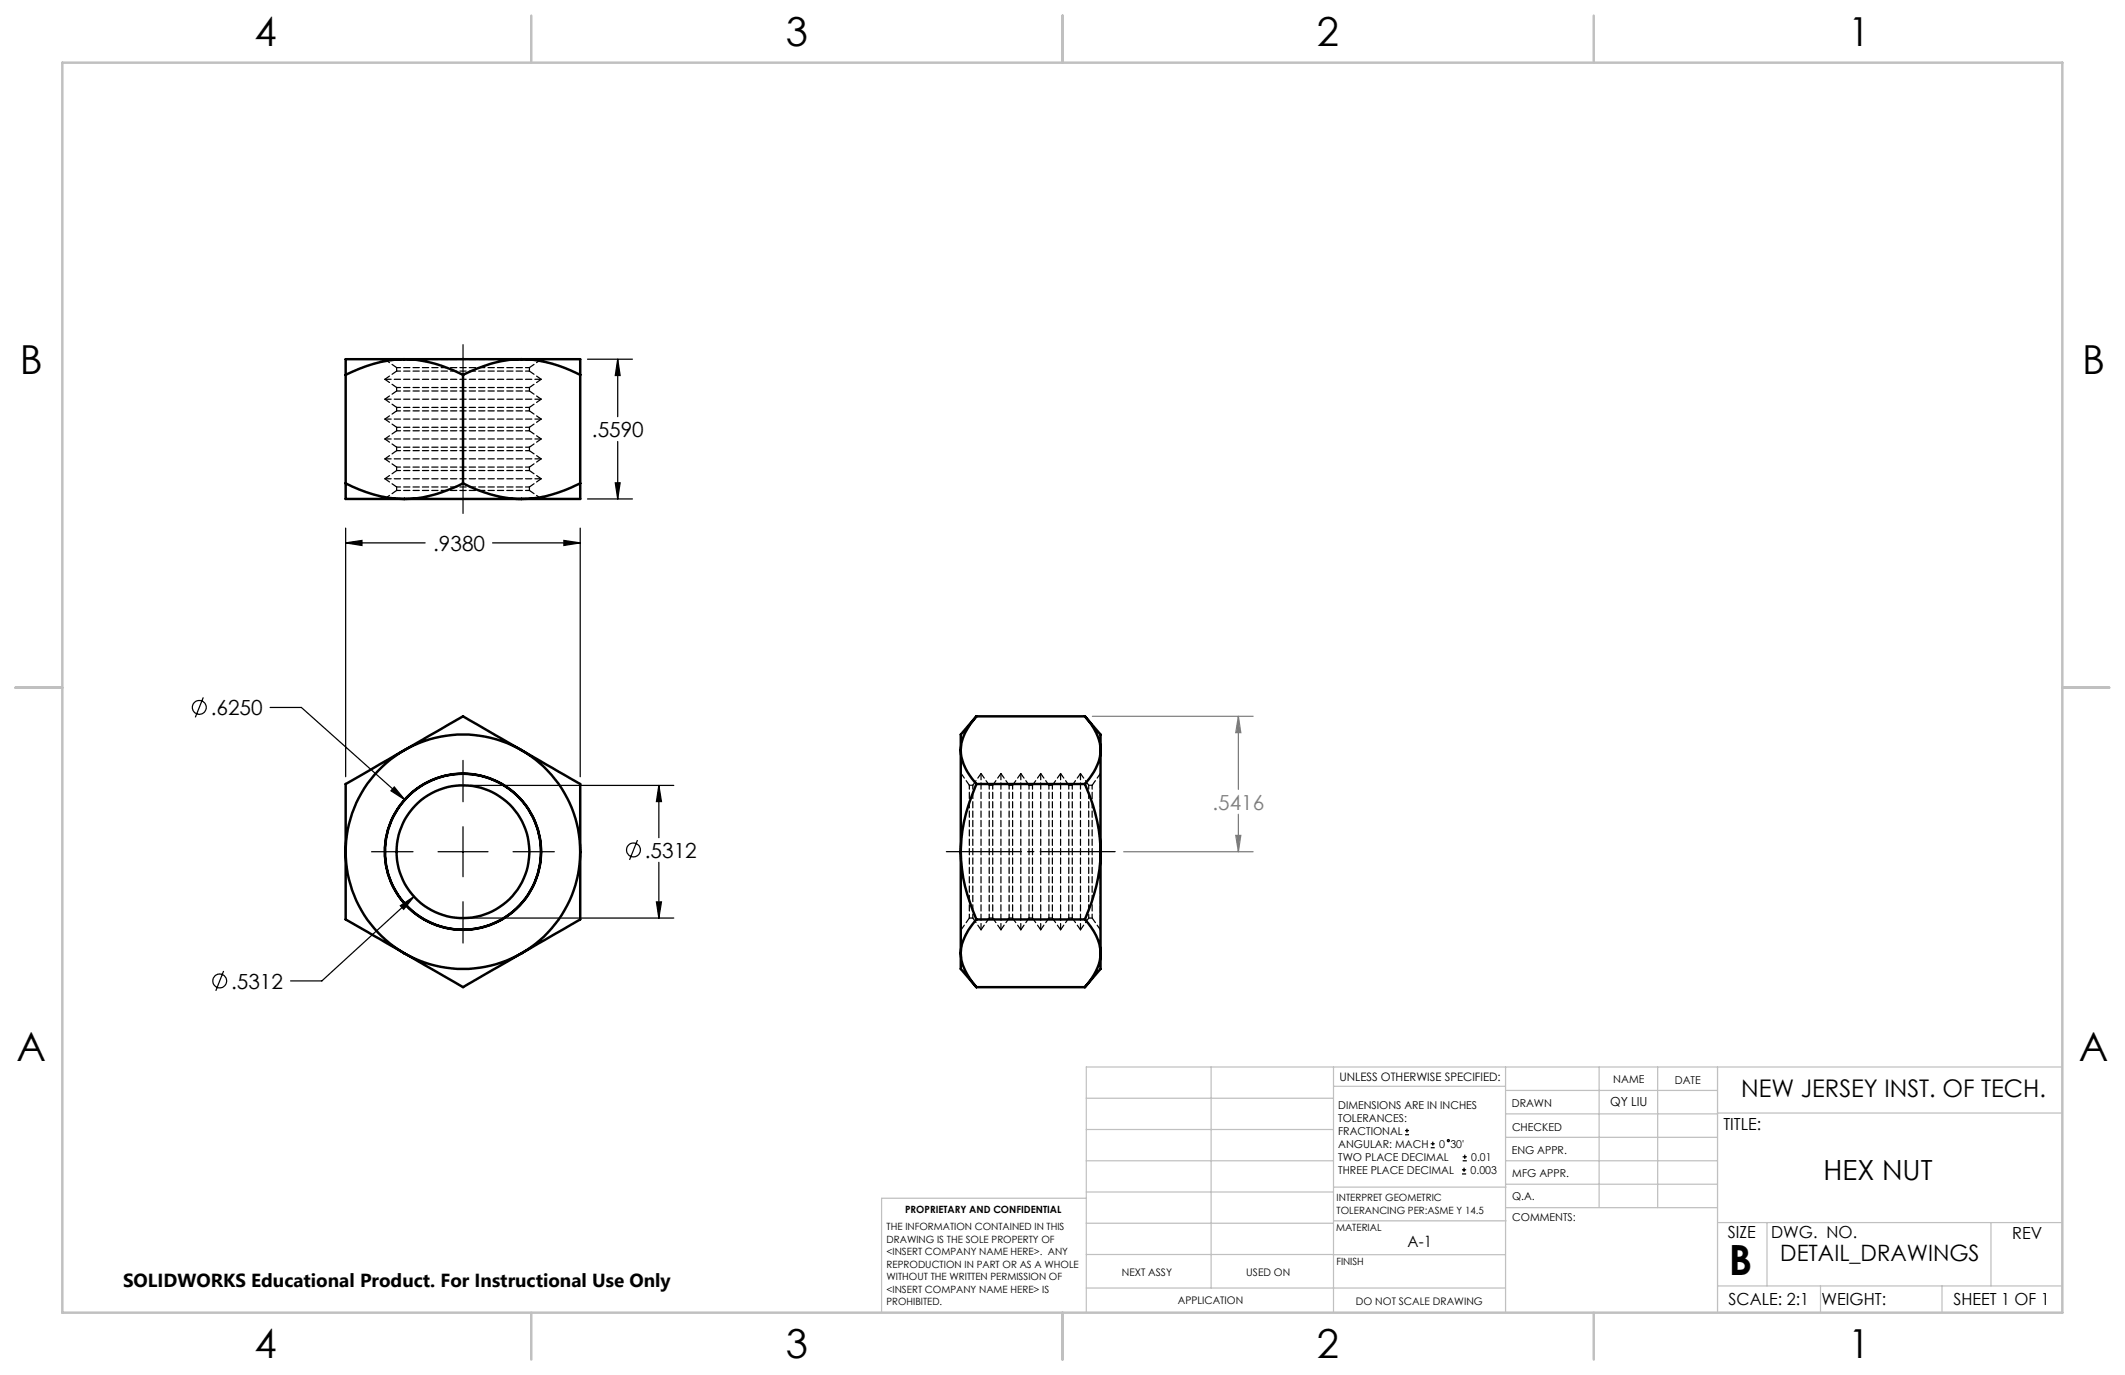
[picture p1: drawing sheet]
<svg xmlns="http://www.w3.org/2000/svg" width="432mm" height="279mm" viewBox="0 0 432 279" stroke-linecap="round" stroke-linejoin="round" font-family="sans-serif">
<g fill="none" stroke="#000" stroke-width=".25">
<path d="M119.4 73h9.1M125.5 73l.5 3.3h-1zM125.5 73v11.7M125 98.1h1l-.5 3.3zM125.5 89.7v11.7M70.2 110.3l3.4-.5v1zM70.2 107.3v50.5M70.2 110.3h16.2M100.1 110.3h17.8M114.6 109.8l3.3 .5-3.3 .5zM117.9 107.3v50.5M119.4 101.4h9.1"/>
<path d="M41.3 141.7l-1.6 4.1M54.9 143.8h6.3l21 18.7M80.1 159.9l2.1 2.6-2.8-1.8zM94.1 154.5v8.4M95.6 159.6h41.3M133.9 159.6l.5 3.3h-1zM133.9 159.6v10.6M75.5 173.1h8.4M89 173.1h10.2M94.1 168v10.2M104.2 173.1h8.4M129.5 170.7l-1.6 4"/>
<path d="M133.9 175.2v11.3M45.4 197.3l-1.5 4M81.4 184l2.7-1.8-2.1 2.6zM84.1 182.2l-18.7 17.1h-6.3M94.1 183.2v8.4M95.6 186.5h41.3M133.4 183.3h1l-.5 3.2zM285.5 230.6h.8M285.5 229.7h.8M285.9 229.3v.9M290.7 233.2h.8M290.7 232.4h.8"/>
<path d="M291.1 232v.8M297.1 238.5h.8M297.1 237.7h.8M297.2 235.9h.9M297.2 235.1h.9M297.5 237.3v.8M297.6 234.6v.9"/>
<circle cx="40.5" cy="143.7" r="1.41"/>
<circle cx="128.7" cy="172.7" r="1.42"/>
<circle cx="44.7" cy="199.3" r="1.41"/>
<circle cx="294.3" cy="231.8" r=".22"/>
</g>
<path d="M222 145.6h32.6M251.6 145.6l.5 3.3h-1zM251.6 145.6v14.8M228.3 173.1h26.3M251.1 169.8h1l-.5 3.3zM251.6 165.5v7.6" fill="none" stroke="#808080" stroke-width=".25"/>
<path d="M94.1 69.8v34.8M226.8 173.1h-34.7" fill="none" stroke="#000" stroke-width=".25" stroke-dasharray="15.2 1.3 1.3 1.3" stroke-dashoffset="-.2"/>
<g fill="none" stroke="#c0c0c0" stroke-width=".25">
<path d="M246.1 216.8v44.9M271 216.8v49.9M305.9 216.8v49.9M324.9 216.8v28.6M336.8 216.8v28.6M349 216.8v49.9M419.1 216.8h-198.4v49.9M220.7 235.9h50.3M220.7 229.5h50.3M220.7 223.2h50.3M271 220.7h34.9M305.9 231.1h43.1"/>
<path d="M305.9 226.3h43.1M305.9 221.6h43.1M305.9 235.9h43.1M349 226.2h70.1M220.7 248.6h50.3M220.7 242.2h50.3M220.7 254.9h50.3M220.7 243.5h-41.6v23.2M271 255h34.9M271 248.1h35M271 241.2h35M305.9 240.6h43.1"/>
<path d="M306 245.4h43M349 248.4h70.1M359.1 248.4v12.9M404.6 248.4v12.9M220.7 261.7h85.2M349 261.3h70.1M369.9 261.3v5.4M394.6 261.3v5.4"/>
</g>
<path d="M12.7 12.7h406.4v254h-406.4zM108 3.2v9.5M215.9 3.2v9.5M323.8 3.2v9.5M3.1 139.7h9.6M419.1 139.7h9.5M108 266.7v9.6M215.9 266.7v9.6M323.8 266.7v9.6" fill="none" stroke="#c0c0c0" stroke-width=".5"/>
<path d="M70.2 110.3l3.4-.5v1zM114.6 109.8l3.3 .5-3.3 .5zM133.4 183.3h1l-.5 3.2zM133.9 159.6l.5 3.3h-1zM81.4 184l.6 .8 2.1-2.6zM80.1 159.9l-.7 .8 2.8 1.8zM125 98.1h1l-.5 3.3zM125.5 73l.5 3.3h-1z" fill="#000"/>
<path d="M251.1 169.8h1l-.5 3.3zM251.6 145.6l.5 3.3h-1z" fill="#808080"/>
<g fill="none" stroke="#000" stroke-width=".5">
<path d="M70.2 76.2v22M82.2 73h23.8M82.2 73a26.8 26.8 0 0 1 11.9 3.2M82.2 73a26.6 26.6 0 0 0-12 3.2M82.2 73h-12v3.2M94.1 76.2v22M106 73a26.1 26.1 0 0 0-11.9 3.2M106 73a26.5 26.5 0 0 1 11.9 3.2M106 73h11.9v3.2M117.9 76.2v22M70.2 98.2a26.4 26.4 0 0 0 12 3.2M70.2 98.2v3.2h12"/>
<path d="M94.1 98.2a26.1 26.1 0 0 0 11.9 3.2M94.1 98.2a26.8 26.8 0 0 1-11.9 3.2M117.9 98.2a26.8 26.8 0 0 1-11.9 3.2M117.9 98.2v3.2h-11.9M82.2 101.4h23.8M82.2 152.4l-12 6.9v13.8M82.2 152.4a23.9 23.9 0 0 0-12 20.7M82.2 152.4l11.9-6.8 11.9 6.8M82.2 152.4a23.9 23.9 0 0 1 23.8 0M106 152.4l11.9 6.9v13.8M106 152.4a23.9 23.9 0 0 1 11.9 20.7M195.2 152.4a10.5 10.5 0 0 0 3.2 6.9"/>
<path d="M195.2 152.4v20.7M198.4 159.3a34.1 34.1 0 0 0-3.2 13.8M198.4 145.6a10.6 10.6 0 0 0-3.2 6.8M198.4 145.6l-3.2 3.7v3.1M198.4 159.3h22.1M198.4 145.6h22.1M220.5 159.3a34.1 34.1 0 0 1 3.1 13.8M220.5 145.6a10.6 10.6 0 0 1 3.1 6.8M220.5 145.6l3.1 3.7v3.1M223.6 152.4a10.5 10.5 0 0 1-3.1 6.9M223.6 152.4v20.7M70.2 173.1v13.7l12 6.9"/>
<path d="M70.2 173.1a23.9 23.9 0 0 0 12 20.6M117.9 173.1v13.7l-11.9 6.9M117.9 173.1a23.9 23.9 0 0 1-11.9 20.6M195.2 173.1a34.1 34.1 0 0 0 3.2 13.7M195.2 173.1v20.6M223.6 173.1a34.1 34.1 0 0 1-3.1 13.7M223.6 173.1v20.6M82.2 193.7l11.9 6.9 11.9-6.9M82.2 193.7a23.9 23.9 0 0 0 23.8 0M195.2 193.7a11.2 11.2 0 0 0 3.2 6.9M195.2 193.7v3.2l3.2 3.7M198.4 186.8a10.7 10.7 0 0 0-3.2 6.9"/>
<path d="M198.4 186.8h22.1M220.5 186.8a10.7 10.7 0 0 1 3.1 6.9M223.6 193.7a11 11 0 0 1-3.1 6.9M223.6 193.7v3.2l-3.1 3.7M198.4 200.6h22.1"/>
<circle cx="94.1" cy="173.1" r="13.5"/>
<circle cx="94.1" cy="173.1" r="15.9"/>
<circle cx="94.1" cy="173.1" r="15.8"/>
</g>
<path d="M223.6 173.1v-15.9M223.6 188.9v-15.8" fill="none" stroke="#000" stroke-width=".25" stroke-dasharray="1.3 .6" stroke-dashoffset=".3"/>
<g fill="none" stroke="#000" stroke-width=".25" stroke-dasharray="1.3 .6" stroke-dashoffset=".5">
<path d="M80.6 75.4h27M80.6 78.7h27M80.6 79.4h27M107.6 74.7h-27M80.6 82.8h27M80.6 83.5h27M80.6 86.8h27M80.6 87.5h27M80.6 90.9h27M80.6 91.6h27M80.6 94.9h27M80.6 95.6h27"/>
<path d="M80.6 99h27M80.6 99.7h27M197 159.6v26.9M197.7 159.6v26.9M201 159.6v26.9M201.7 159.6v26.9M205.1 159.6v26.9M205.8 159.6v26.9M209.1 159.6v26.9M209.8 159.6v26.9M213.1 159.6v26.9M213.8 159.6v26.9"/>
<path d="M217.2 159.6v26.9M217.9 159.6v26.9M221.2 159.6v26.9M221.9 186.5v-26.9"/>
</g>
<g fill="none" stroke="#000" stroke-width=".25" stroke-dasharray="1.3 .6">
<path d="M78.2 77.1h31.8M78.2 73h.1M110 73h-31.8M110 73h.1M78.2 81.1h31.8M78.2 85.2h31.8M78.2 89.2h31.8M78.2 93.2h31.8M78.2 97.3h31.8M78.2 101.3h31.8M78.2 101.3l.1 .1M78.3 101.4h-.1"/>
<path d="M109.9 101.4h-31.6M109.9 101.4l.1-.1M110 101.4h-.1M195.3 157.2h.1M195.3 157.2v31.7M199.3 157.2v31.7M203.4 157.2v31.7M207.4 157.2v31.7M211.5 157.2v31.7M215.5 157.2v31.7M219.6 157.2v31.7M223.6 157.2h.1"/>
<path d="M195.3 188.9h.1M195.3 188.9v-31.7M223.6 188.9h.1"/>
</g>
<g fill="none" stroke="#000" stroke-width=".25" stroke-dasharray="1.3 .6" stroke-dashoffset=".1">
<path d="M78.2 73l2.4 1.7M78.2 77.1l2.4 1.6M80.6 75.4l-2.4 1.7M80.6 79.4l-2.4 1.7M107.6 74.7l2.4-1.7M107.6 78.7l2.4-1.6M110 77.1l-2.4-1.7M78.2 81.1l2.4 1.7M78.2 85.2l2.4 1.6M78.2 89.2l2.4 1.7M78.2 93.2l2.4 1.7M78.2 97.3l2.4 1.7"/>
<path d="M80.6 83.5l-2.4 1.7M80.6 87.5l-2.4 1.7M80.6 91.6l-2.4 1.6M80.6 95.6l-2.4 1.7M80.6 99.7l-2.4 1.6M107.6 82.8l2.4-1.7M107.6 86.8l2.4-1.6M107.6 90.9l2.4-1.7M107.6 94.9l2.4-1.7M107.6 99l2.4-1.7M110 81.1l-2.4-1.7M110 85.2l-2.4-1.7"/>
<path d="M110 89.2l-2.4-1.7M110 93.2l-2.4-1.6M110 97.3l-2.4-1.7M110 101.3l-2.4-1.6M197 159.6l-1.7-2.4M199.3 157.2l-1.6 2.4M201 159.6l-1.7-2.4M203.4 157.2l-1.7 2.4M205.1 159.6l-1.7-2.4M207.4 157.2l-1.6 2.4M209.1 159.6l-1.7-2.4M211.5 157.2l-1.7 2.4"/>
<path d="M213.1 159.6l-1.6-2.4M215.5 157.2l-1.7 2.4M217.2 159.6l-1.7-2.4M219.6 157.2l-1.7 2.4M221.2 159.6l-1.6-2.4M223.6 157.2l-1.7 2.4M195.3 188.9l1.7-2.4M197.7 186.5l1.6 2.4M199.3 188.9l1.7-2.4M201.7 186.5l1.7 2.4M203.4 188.9l1.7-2.4M205.8 186.5l1.6 2.4"/>
<path d="M207.4 188.9l1.7-2.4M209.8 186.5l1.7 2.4M211.5 188.9l1.6-2.4M213.8 186.5l1.7 2.4M215.5 188.9l1.7-2.4M217.9 186.5l1.7 2.4M219.6 188.9l1.6-2.4M221.9 186.5l1.7 2.4"/>
</g>
<g fill="none" stroke="#000" stroke-width=".25" stroke-dasharray="1.3 .6" stroke-dashoffset=".4">
<path d="M80.6 74.7v.7M80.6 78.7v.7M107.6 75.4v-.7M107.6 79.4v-.7M80.6 82.8v.7M80.6 86.8v.7M80.6 90.9v.7M80.6 94.9v.7M80.6 99v.7M107.6 83.5v-.7M107.6 87.5v-.7M107.6 91.6v-.7"/>
<path d="M107.6 95.6v-.7M107.6 99.7v-.7M197.7 159.6h-.7M201.7 159.6h-.7M205.8 159.6h-.7M209.8 159.6h-.7M213.8 159.6h-.7M217.9 159.6h-.7M221.9 159.6h-.7M197 186.5h.7M201 186.5h.7M205.1 186.5h.7"/>
<path d="M209.1 186.5h.7M213.1 186.5h.7M217.2 186.5h.7M221.2 186.5h.7"/>
</g>
<text font-size="8.5" x="351.3" y="259">B</text>
<g font-size="8.1">
<text x="51.7" y="9.3">4</text>
<text x="159.7" y="9.3">3</text>
<text x="267.6" y="9.3">2</text>
<text x="375.6" y="9.3">1</text>
<text x="4" y="76">B</text>
<text x="423.1" y="76">B</text>
<text x="3.3" y="215.7">A</text>
<text x="422.4" y="215.7">A</text>
<text x="51.7" y="276">4</text>
<text x="159.7" y="276">3</text>
<text x="267.6" y="276">2</text>
<text x="375.6" y="276">1</text>
</g>
<text font-size="5.6" x="370.5" y="239.8">HEX NUT</text>
<text font-size="4.9" x="353.8" y="222.9">NEW JERSEY INST. OF TECH.</text>
<text font-size="4.6" x="361.8" y="256.2">DETAIL_DRAWINGS</text>
<g font-size="4.2">
<text x="120.3" y="88.8">.5590</text>
<text x="88" y="111.9">.9380</text>
<text x="42.8" y="145.3">.6250</text>
<text x="131" y="174.3">.5312</text>
<text x="47" y="200.9">.5312</text>
</g>
<text font-size="4.2" fill="#808080" x="246.4" y="164.5">.5416</text>
<text font-size="3.8" x="25" y="261.6">SOLIDWORKS Educational Product. For Instructional Use Only</text>
<g font-size="3.4">
<text x="350.2" y="229.5">TITLE:</text>
<text x="351.1" y="251.6">SIZE</text>
<text x="359.9" y="251.6">DWG. NO.</text>
<text x="408.9" y="251.7">REV</text>
<text x="351.2" y="265.2">SCALE: 2:1</text>
<text x="370.1" y="265.3">WEIGHT:</text>
<text x="396.9" y="265.2">SHEET 1 OF 1</text>
</g>
<text font-size="3.2" x="286" y="253.3">A-1</text>
<text font-size="2.5" x="327.2" y="224.8">QY LIU</text>
<text font-size="2.4" x="272.2" y="219.7">UNLESS OTHERWISE SPECIFIED:</text>
<g font-size="2.2">
<text x="327.8" y="220.1">NAME</text>
<text x="340.3" y="220.2">DATE</text>
<text x="271.9" y="225.3">DIMENSIONS ARE IN INCHES</text>
<text x="271.9" y="227.9">TOLERANCES:</text>
<text x="307.2" y="224.9">DRAWN</text>
<text x="271.9" y="230.6">FRACTIONAL</text>
<text x="271.9" y="233.2">ANGULAR: MACH</text>
<text x="292.5" y="233.2">0</text>
<text x="294.7" y="233.2">30'</text>
<text x="307.3" y="229.8">CHECKED</text>
<text x="271.9" y="235.9">TWO PLACE DECIMAL</text>
<text x="271.9" y="238.5">THREE PLACE DECIMAL</text>
<text x="298.8" y="238.5">0.003</text>
<text x="299" y="235.9">0.01</text>
<text x="307.2" y="234.5">ENG APPR.</text>
<text x="307.3" y="239.2">MFG APPR.</text>
<text x="307.3" y="243.9">Q.A.</text>
<text x="307.3" y="248.1">COMMENTS:</text>
</g>
<g font-size="2.1">
<text x="227.9" y="259.2">NEXT ASSY</text>
<text x="253.3" y="259.2">USED ON</text>
<text x="239.3" y="265">APPLICATION</text>
<text x="275.5" y="265.1">DO NOT SCALE DRAWING</text>
</g>
<g font-size="2">
<text x="271.6" y="244.1">INTERPRET GEOMETRIC</text>
<text x="180.2" y="250">THE INFORMATION CONTAINED IN THIS</text>
<text x="183.9" y="246.4">PROPRIETARY AND CONFIDENTIAL</text>
<text x="271.5" y="250.2">MATERIAL</text>
<text x="271.6" y="246.6">TOLERANCING PER:ASME Y 14.5</text>
<text x="180.2" y="252.5">DRAWING IS THE SOLE PROPERTY OF</text>
<text x="180.2" y="255.1">&lt;INSERT COMPANY NAME HERE&gt;. ANY</text>
<text x="180.2" y="257.6">REPRODUCTION IN PART OR AS A WHOLE</text>
<text x="271.5" y="257">FINISH</text>
<text x="180.2" y="260.1">WITHOUT THE WRITTEN PERMISSION OF</text>
<text x="180.2" y="262.6">&lt;INSERT COMPANY NAME HERE&gt; IS</text>
<text x="180.2" y="265.2">PROHIBITED.</text>
</g>
</svg>
